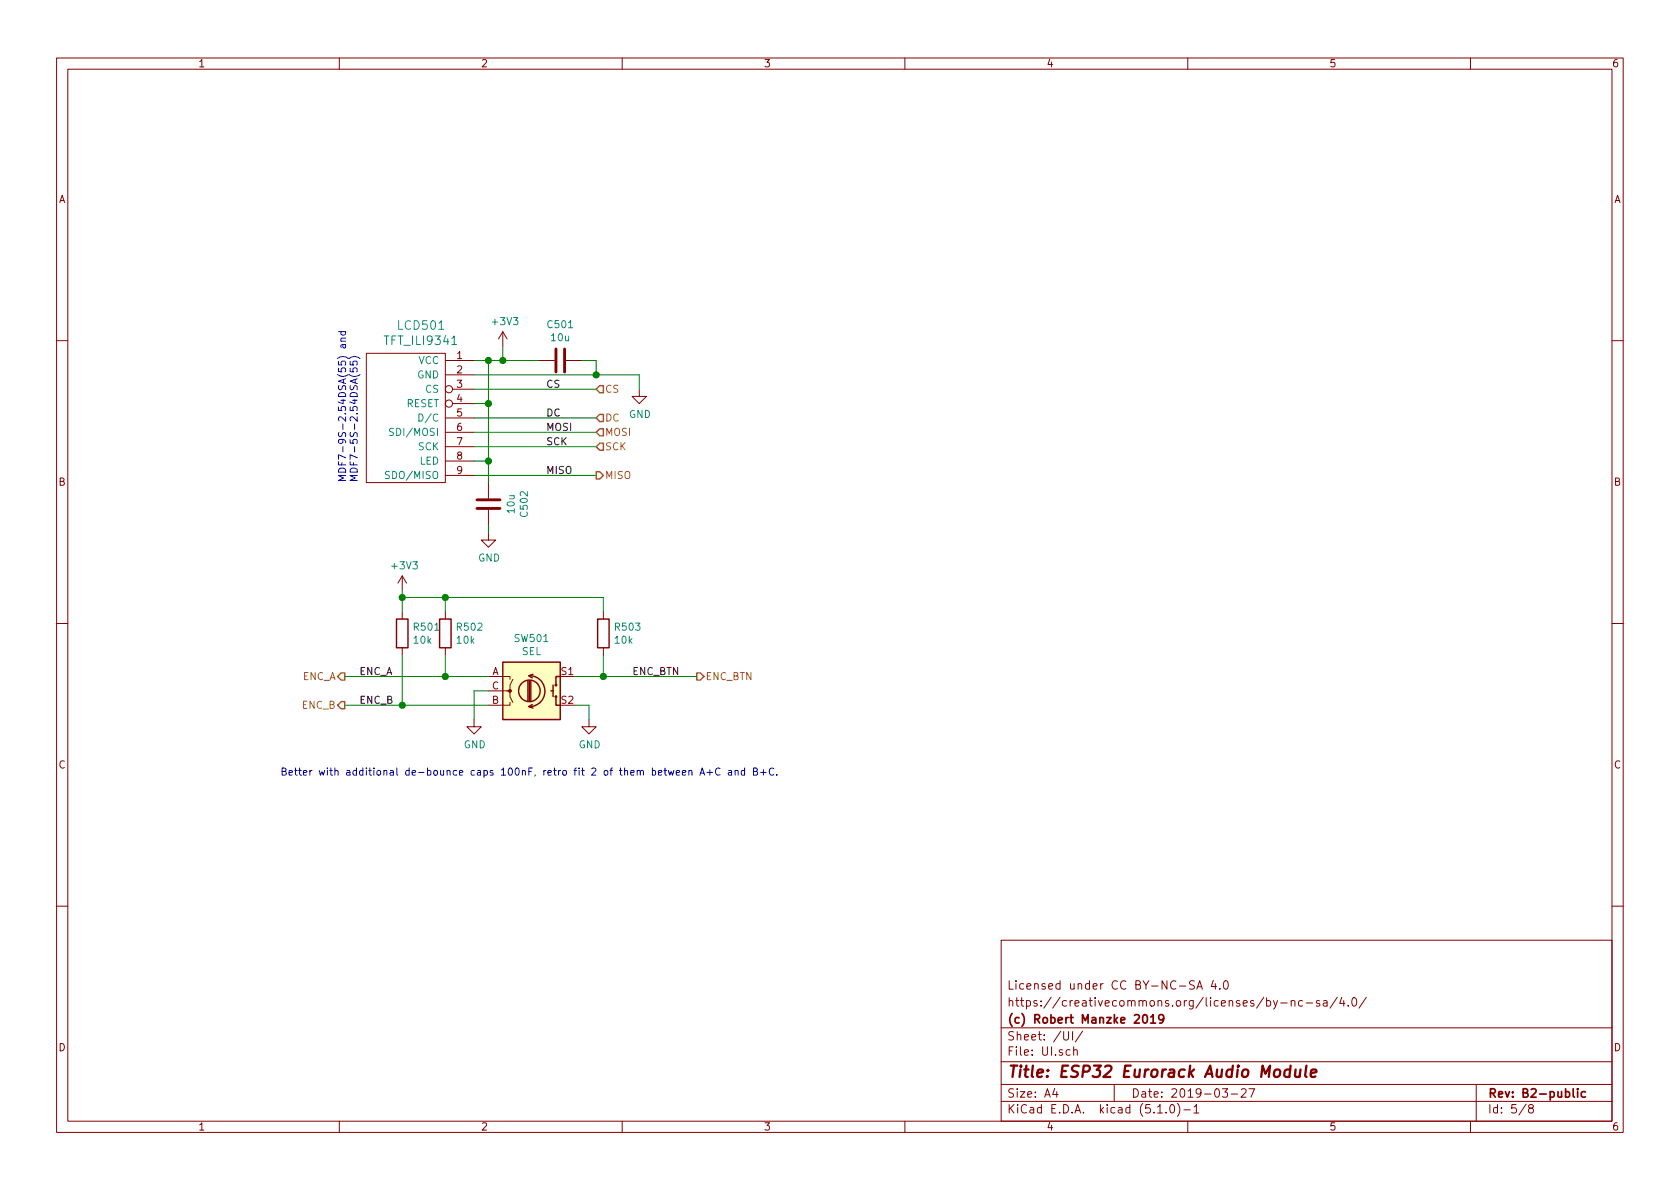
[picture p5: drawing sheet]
EESchema Schematic File Version 4
EELAYER 29 0
EELAYER END
$Descr A4 11693 8268
encoding utf-8
Sheet 5 8
Title "ESP32 Eurorack Audio Module"
Date "2019-03-27"
Rev "B2-public"
Comp "(c) Robert Manzke 2019"
Comment1 "https://creativecommons.org/licenses/by-nc-sa/4.0/"
Comment2 "Licensed under CC BY-NC-SA 4.0"
Comment3 ""
Comment4 ""
$EndDescr
$Comp
L tft_ili9341:TFT_ILI9341 LCD501
U 1 1
P 3300 2500
F 0 "LCD501" H 3669 2747 60  0000 C CNN
F 1 "TFT_ILI9341" H 3669 2641 60  0000 C CNN
F 2 "tft:TFT_2.2" H 3300 2500 60  0001 C CNN
F 3 "" H 3300 2500 60  0001 C CNN
	1    3300 2500
	-1   0    0    -1  
$EndComp
$Comp
L Device:C C501
U 1 1
P 3900 2500
F 0 "C501" V 3648 2500 50  0000 C CNN
F 1 "10u" V 3739 2500 50  0000 C CNN
F 2 "Capacitor_SMD:C_0805_2012Metric" H 3938 2350 50  0001 C CNN
F 3 "~" H 3900 2500 50  0001 C CNN
	1    3900 2500
	0    1    1    0   
$EndComp
Wire Wire Line
	3750 2500 3500 2500
Wire Wire Line
	3300 2600 4150 2600
Wire Wire Line
	4150 2600 4150 2500
Wire Wire Line
	4150 2500 4050 2500
$Comp
L power:+3V3 #PWR0501
U 1 1
P 3500 2400
F 0 "#PWR0501" H 3500 2250 50  0001 C CNN
F 1 "+3V3" H 3515 2573 50  0000 C CNN
F 2 "" H 3500 2400 50  0001 C CNN
F 3 "" H 3500 2400 50  0001 C CNN
	1    3500 2400
	1    0    0    -1  
$EndComp
Wire Wire Line
	3500 2400 3500 2500
Connection ~ 3500 2500
Wire Wire Line
	3500 2500 3400 2500
Wire Wire Line
	3300 2800 3400 2800
Wire Wire Line
	3400 2800 3400 2500
Connection ~ 3400 2500
Wire Wire Line
	3400 2500 3300 2500
Wire Wire Line
	3300 3200 3400 3200
Wire Wire Line
	3400 3200 3400 2800
Connection ~ 3400 2800
Wire Wire Line
	3300 2700 4150 2700
Wire Wire Line
	3300 2900 4150 2900
Wire Wire Line
	3300 3000 4150 3000
Wire Wire Line
	3300 3100 4150 3100
Wire Wire Line
	3300 3300 4150 3300
Text HLabel 4150 2700 2    50   Input ~ 0
CS
Text HLabel 4150 2900 2    50   Input ~ 0
DC
Text HLabel 4150 3000 2    50   Input ~ 0
MOSI
Text HLabel 4150 3100 2    50   Input ~ 0
SCK
Text HLabel 4150 3300 2    50   Output ~ 0
MISO
$Comp
L Device:Rotary_Encoder_Switch SW501
U 1 1
P 3700 4800
F 0 "SW501" H 3700 5167 50  0000 C CNN
F 1 "SEL" H 3700 5076 50  0000 C CNN
F 2 "Rotary_Encoder:RotaryEncoder_Alps_EC11E-Switch_Vertical_H20mm" H 3550 4960 50  0001 C CNN
F 3 "~" H 3700 5060 50  0001 C CNN
	1    3700 4800
	1    0    0    -1  
$EndComp
$Comp
L power:GND #PWR0506
U 1 1
P 4100 5000
F 0 "#PWR0506" H 4100 4750 50  0001 C CNN
F 1 "GND" H 4105 4827 50  0000 C CNN
F 2 "" H 4100 5000 50  0001 C CNN
F 3 "" H 4100 5000 50  0001 C CNN
	1    4100 5000
	1    0    0    -1  
$EndComp
Wire Wire Line
	4000 4900 4100 4900
Wire Wire Line
	4100 4900 4100 5000
$Comp
L power:GND #PWR0505
U 1 1
P 3300 5000
F 0 "#PWR0505" H 3300 4750 50  0001 C CNN
F 1 "GND" H 3305 4827 50  0000 C CNN
F 2 "" H 3300 5000 50  0001 C CNN
F 3 "" H 3300 5000 50  0001 C CNN
	1    3300 5000
	1    0    0    -1  
$EndComp
Wire Wire Line
	3400 4800 3300 4800
Wire Wire Line
	3300 4800 3300 5000
$Comp
L Device:R R502
U 1 1
P 3100 4400
F 0 "R502" H 3170 4446 50  0000 L CNN
F 1 "10k" H 3170 4355 50  0000 L CNN
F 2 "Resistor_SMD:R_0603_1608Metric" V 3030 4400 50  0001 C CNN
F 3 "~" H 3100 4400 50  0001 C CNN
	1    3100 4400
	1    0    0    -1  
$EndComp
Wire Wire Line
	3400 4700 3100 4700
Wire Wire Line
	3100 4700 3100 4550
$Comp
L Device:R R501
U 1 1
P 2800 4400
F 0 "R501" H 2870 4446 50  0000 L CNN
F 1 "10k" H 2870 4355 50  0000 L CNN
F 2 "Resistor_SMD:R_0603_1608Metric" V 2730 4400 50  0001 C CNN
F 3 "~" H 2800 4400 50  0001 C CNN
	1    2800 4400
	1    0    0    -1  
$EndComp
Wire Wire Line
	3400 4900 2800 4900
Wire Wire Line
	2800 4900 2800 4550
$Comp
L Device:R R503
U 1 1
P 4200 4400
F 0 "R503" H 4270 4446 50  0000 L CNN
F 1 "10k" H 4270 4355 50  0000 L CNN
F 2 "Resistor_SMD:R_0603_1608Metric" V 4130 4400 50  0001 C CNN
F 3 "~" H 4200 4400 50  0001 C CNN
	1    4200 4400
	1    0    0    -1  
$EndComp
Wire Wire Line
	4000 4700 4200 4700
Wire Wire Line
	4200 4700 4200 4550
$Comp
L power:+3V3 #PWR0504
U 1 1
P 2800 4100
F 0 "#PWR0504" H 2800 3950 50  0001 C CNN
F 1 "+3V3" H 2815 4273 50  0000 C CNN
F 2 "" H 2800 4100 50  0001 C CNN
F 3 "" H 2800 4100 50  0001 C CNN
	1    2800 4100
	1    0    0    -1  
$EndComp
Wire Wire Line
	2800 4100 2800 4150
Wire Wire Line
	4200 4250 4200 4150
Wire Wire Line
	4200 4150 3100 4150
Connection ~ 2800 4150
Wire Wire Line
	2800 4150 2800 4250
Wire Wire Line
	3100 4250 3100 4150
Connection ~ 3100 4150
Wire Wire Line
	3100 4150 2800 4150
Text HLabel 4850 4700 2    50   Output ~ 0
ENC_BTN
Wire Wire Line
	4850 4700 4200 4700
Connection ~ 4200 4700
Wire Wire Line
	2800 4900 2400 4900
Connection ~ 2800 4900
Wire Wire Line
	3100 4700 2400 4700
Connection ~ 3100 4700
Text HLabel 2400 4700 0    50   Output ~ 0
ENC_A
Text HLabel 2400 4900 0    50   Output ~ 0
ENC_B
Text Label 3800 2700 0    50   ~ 0
CS
Text Label 3800 2900 0    50   ~ 0
DC
Text Label 3800 3000 0    50   ~ 0
MOSI
Text Label 3800 3300 0    50   ~ 0
MISO
Text Label 3800 3100 0    50   ~ 0
SCK
Text Label 2500 4700 0    50   ~ 0
ENC_A
Text Label 2500 4900 0    50   ~ 0
ENC_B
Text Label 4400 4700 0    50   ~ 0
ENC_BTN
$Comp
L power:GND #PWR0101
U 1 1
P 4450 2700
F 0 "#PWR0101" H 4450 2450 50  0001 C CNN
F 1 "GND" H 4455 2527 50  0000 C CNN
F 2 "" H 4450 2700 50  0001 C CNN
F 3 "" H 4450 2700 50  0001 C CNN
	1    4450 2700
	1    0    0    -1  
$EndComp
Wire Wire Line
	4450 2600 4450 2700
Wire Wire Line
	4150 2600 4450 2600
Connection ~ 4150 2600
$Comp
L Device:C C502
U 1 1
P 3400 3500
F 0 "C502" V 3148 3500 50  0000 C CNN
F 1 "10u" V 3239 3500 50  0000 C CNN
F 2 "Capacitor_SMD:C_0805_2012Metric" H 3438 3350 50  0001 C CNN
F 3 "~" H 3400 3500 50  0001 C CNN
	1    3400 3500
	-1   0    0    1   
$EndComp
Wire Wire Line
	3400 3200 3400 3350
Connection ~ 3400 3200
$Comp
L power:GND #PWR0507
U 1 1
P 3400 3700
F 0 "#PWR0507" H 3400 3450 50  0001 C CNN
F 1 "GND" H 3405 3527 50  0000 C CNN
F 2 "" H 3400 3700 50  0001 C CNN
F 3 "" H 3400 3700 50  0001 C CNN
	1    3400 3700
	1    0    0    -1  
$EndComp
Wire Wire Line
	3400 3650 3400 3700
Text Notes 2500 3350 1    50   ~ 0
MDF7-9S-2.54DSA(55) and\nMDF7-5S-2.54DSA(55)
Text Notes 1950 5400 0    50   ~ 0
Better with additional de-bounce caps 100nF, retro fit 2 of them between A+C and B+C.
$EndSCHEMATC
